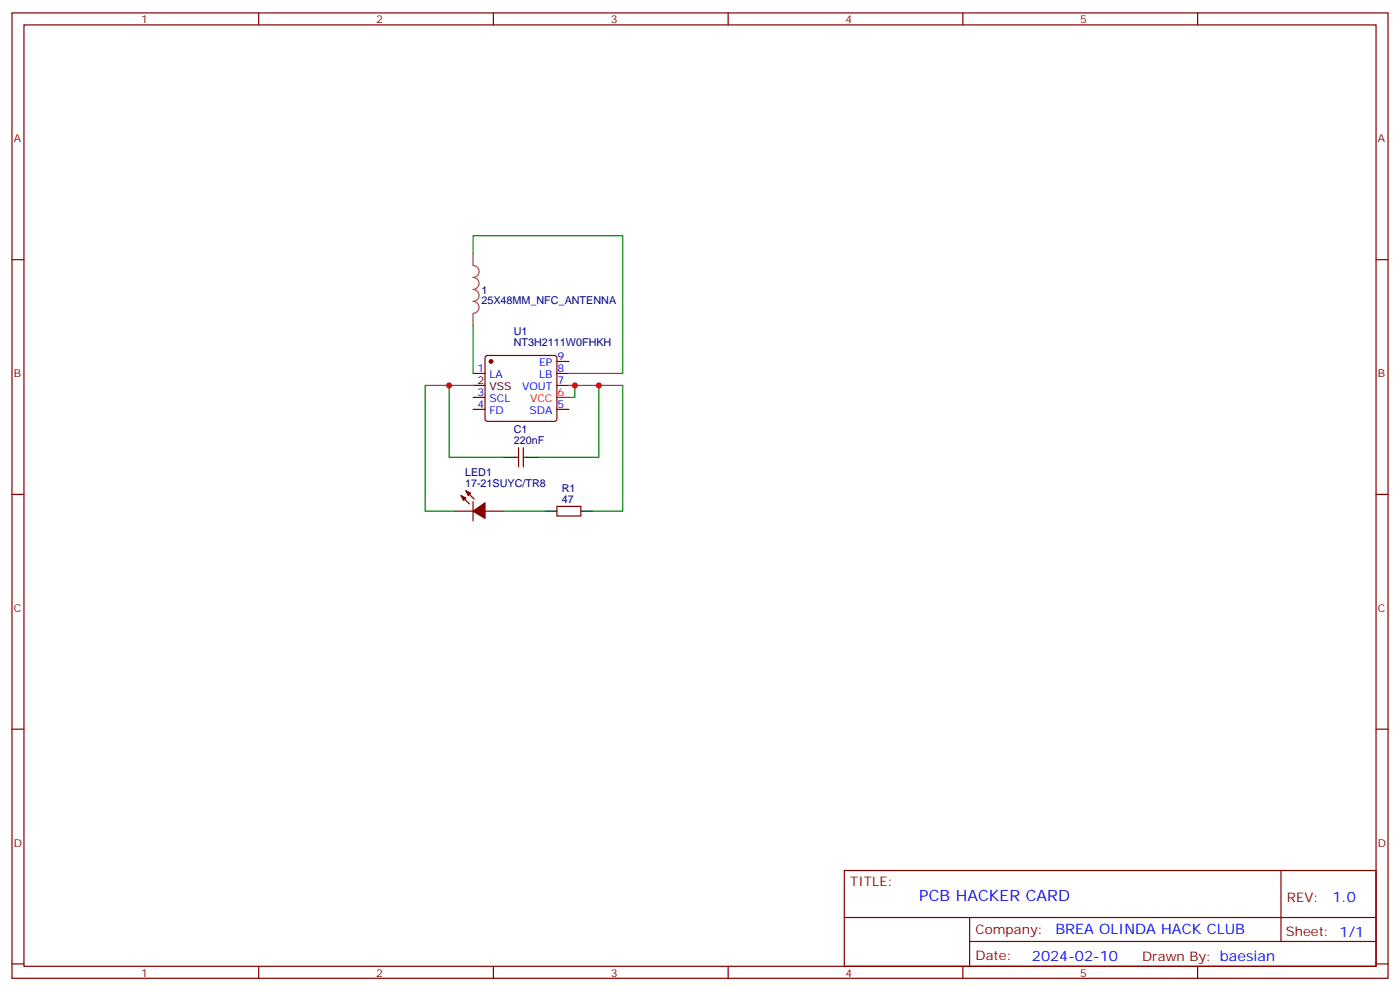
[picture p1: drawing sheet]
<svg xmlns="http://www.w3.org/2000/svg" width="412mm" height="292mm" viewBox="0 0 412 292" stroke-linecap="round" stroke-linejoin="round" font-family="sans-serif">
<g fill="none" stroke="#870000" stroke-width=".35">
<path d="M3.5 3.8h405.4v284.3h-405.4zM7.1 7.3h398.2v277.3h-398.2zM76.2 3.8v3.5M145.3 3.8v3.5M214.5 3.8v3.5M283.6 3.8v3.5M352.8 3.8v3.5M3.5 76.5h3.6M405.3 76.5h3.6M139.3 110h3.6M139.3 117.1h3.6M143.1 104.9l.5-.2h19.7l.5 .2 .2 .5v18l-.2 .5-.5 .2h-19.7l-.5-.2-.2-.5v-18z"/>
<path d="M164 106.5h3.6M164 110h3.6M164 113.5h3.6M139.3 120.6h3.6M151.7 134.7h1.1M152.8 131.9v5.6M154.2 131.9v5.6M154.2 134.7h1M164 120.6h3.6M3.5 145.6h3.6M134.1 150.6h5.2M135.8 146l2.5 2.4"/>
<path d="M137.2 144.6l2.5 2.4M139.3 147.7v5.7M142.9 150.6h5.3M164 149.2h7.1v2.8h-7.1zM405.3 145.6h3.6M3.5 214.8h3.6M405.3 214.8h3.6M248.7 256.4h156.6v28.2h-156.6zM377.3 256.4v20.9M248.7 270.2h156.5M285.6 277.3h119.6M285.6 270.2v14.2"/>
<path d="M3.5 283.9h3.6M76.2 284.6v3.5M145.3 284.6v3.5M214.5 284.6v3.5M283.6 284.6v3.5M352.8 284.6v3.5M405.3 283.9h3.6"/>
</g>
<path d="M164 117.1h3.6" fill="none" stroke="#f00" stroke-width=".35"/>
<path d="M139.3 113.5h3.6M148.2 134.7h3.5M155.2 134.7h3.5M160.5 150.6h3.5M171.1 150.6h3.5" fill="none" stroke="#000" stroke-width=".35"/>
<g fill="#870000" stroke="#870000" stroke-width=".35">
<path d="M135.8 146l1.4 .7-.7 .7z"/>
<path d="M137.2 144.6l1.4 .7-.7 .7z"/>
<path d="M139.3 150.6l3.6-2.5v4.6z"/>
<circle cx="144.6" cy="106.5" r=".53"/>
</g>
<path d="M139.3 74.7v3.5a1.76 1.76 0 0 1 1.8 1.8 1.76 1.76 0 0 1-1.8 1.7 1.76 1.76 0 0 1 1.8 1.8 1.76 1.76 0 0 1-1.8 1.7 1.76 1.76 0 0 1 1.8 1.8 1.76 1.76 0 0 1-1.8 1.8 1.76 1.76 0 0 1 1.8 1.7 1.76 1.76 0 0 1-1.8 1.8M139.3 92.4v3.5" fill="none" stroke="#a64a4a" stroke-width=".35"/>
<path d="M139.3 74.7v-5.3h44.1v40.6h-15.8M139.3 95.9v14.1M132.3 113.5v21.2h15.9M139.3 113.5h-14.1v37.1h8.9M167.6 113.5h15.8v37.1h-8.8M169.3 113.5v3.6h-1.7M176.4 113.5v21.2h-17.7M148.2 150.6h12.3" fill="none" stroke="#008700" stroke-width=".35"/>
<g fill="#c00">
<circle cx="169.3" cy="113.5" r=".88"/>
<circle cx="132.3" cy="113.5" r=".88"/>
<circle cx="176.4" cy="113.5" r=".88"/>
</g>
<text font-size="4.6" fill="#00f" x="270.8" y="265.4">PCB HACKER CARD</text>
<g font-size="4.2" fill="#00f">
<text x="392.5" y="265.7">1.0</text>
<text x="310.9" y="275.2">BREA OLINDA HACK CLUB</text>
<text x="304" y="283">2024-02-10</text>
</g>
<g font-size="3.9" fill="#800">
<text x="250.5" y="261">TITLE:</text>
<text x="379.1" y="265.7">REV:</text>
<text x="287.4" y="275.2">Company:</text>
<text x="378.7" y="275.8">Sheet: 1/1</text>
<text x="287.4" y="282.9">Date:</text>
<text x="336.4" y="282.9">Drawn By: baesian</text>
</g>
<g font-size="3.2" fill="#800">
<text x="41.6" y="6.8">1</text>
<text x="110.8" y="6.8">2</text>
<text x="179.9" y="6.8">3</text>
<text x="249.1" y="6.8">4</text>
<text x="318.2" y="6.8">5</text>
<text x="4.1" y="41.9">A</text>
<text x="405.9" y="41.9">A</text>
<text x="4.1" y="111.1">B</text>
<text x="405.9" y="111.1">B</text>
<text x="4.1" y="180.2">C</text>
<text x="405.9" y="180.2">C</text>
<text x="4.1" y="249.3">D</text>
<text x="405.9" y="249.3">D</text>
<text x="41.6" y="287.6">1</text>
<text x="110.8" y="287.6">2</text>
<text x="179.9" y="287.6">3</text>
<text x="249.1" y="287.6">4</text>
<text x="318.2" y="287.6">5</text>
</g>
<g font-size="3.2" fill="#000080">
<text x="141.8" y="89.6">25X48MM_NFC_ANTENNA</text>
<text x="141.8" y="86.4">1</text>
<text x="151.4" y="101.8">NT3H2111W0FHKH</text>
<text x="151.4" y="98.6">U1</text>
<text x="151.4" y="130.8">220nF</text>
<text x="151.4" y="127.6">C1</text>
<text x="137" y="143.5">17-21SUYC/TR8</text>
<text x="137" y="140.3">LED1</text>
<text x="165.5" y="148.1">47</text>
<text x="165.5" y="144.9">R1</text>
</g>
<g font-size="3.2" fill="#00f">
<text x="158.8" y="107.9">EP</text>
<text x="164.2" y="106.1">9</text>
<text x="140.7" y="109.6">1</text>
<text x="144.2" y="111.4">LA</text>
<text x="158.8" y="111.4">LB</text>
<text x="164.2" y="109.6">8</text>
<text x="164.2" y="113.2">7</text>
<text x="140.7" y="116.7">3</text>
<text x="144.2" y="118.5">SCL</text>
<text x="153.8" y="114.9">VOUT</text>
<text x="140.7" y="120.2">4</text>
<text x="144.2" y="122">FD</text>
<text x="156" y="122">SDA</text>
<text x="164.2" y="120.2">5</text>
</g>
<g font-size="3.2">
<text x="140.7" y="113.2">2</text>
<text x="144.2" y="114.9">VSS</text>
</g>
<g font-size="3.2" fill="#f00">
<text x="156.1" y="118.5">VCC</text>
<text x="164.2" y="116.7">6</text>
</g>
</svg>
